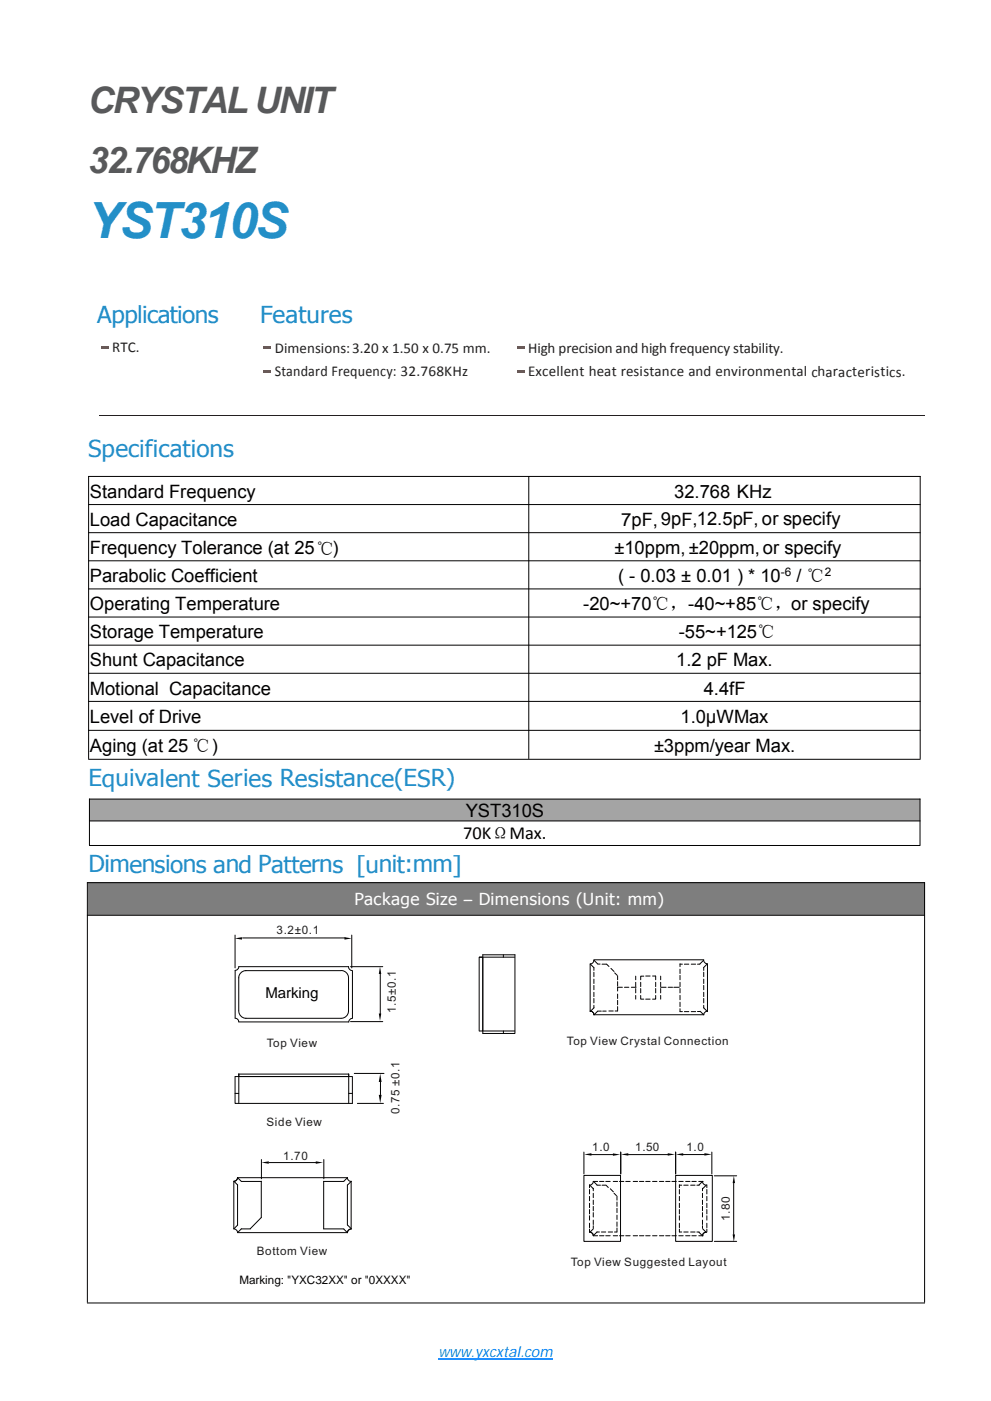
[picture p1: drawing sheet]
<svg xmlns="http://www.w3.org/2000/svg" width="210mm" height="297mm" viewBox="0 0 210 297" stroke-linecap="round" stroke-linejoin="round" font-family="sans-serif">
<path d="M21 88.2h175" fill="none" stroke="#231f20" stroke-width=".21"/>
<path d="M18.6 187.2h177.4v6.8h-177.4z" fill-rule="evenodd" fill="#7e7e7e"/>
<g fill="none" stroke="#000" stroke-width=".21">
<path d="M18.7 101h176.5M18.7 107h176.5M18.7 112.9h176.5M18.7 118.9h176.5M18.8 100.9v60M112.1 100.9v60M195.1 100.9v60M18.7 124.9h176.5M18.7 130.8h176.5M18.7 136.8h176.5M18.7 142.7h176.5M18.7 148.7h176.5"/>
<path d="M18.7 154.8h176.5M18.7 161h176.5M18.4 187.1h177.7M18.4 194.1h177.7M18.5 187.1v89.1M196 187.1v89.1M18.4 276.3h177.7"/>
</g>
<g fill="#a4a4a4">
<path d="M19 169.5h176v4.5h-176z" fill-rule="evenodd"/>
<path d="M98.7 169.5h16.6v4.5h-16.6z" fill-rule="evenodd"/>
</g>
<path d="M18.9 169.4h176.2M18.9 174.1h176.2M18.9 179.3h176.2M19 169.3v9.9M195 169.3v9.9" fill="none" stroke="#000" stroke-width=".21"/>
<path d="M101.6 202.9h.7v15.7h-.7M102.4 202.4v16.7h6.8v-16.7M102.4 202.4h6.8M106.7 202.4v.6M106.7 218.6v.5M109.1 202.9h-7.5v15.7" fill="none" stroke="#050100" stroke-width=".21"/>
<g fill="#050100">
<path d="M66.9 246.2l1.6 .3-1.6 .2z"/>
<path d="M55.4 246.5l1.6-.3v.5z"/>
</g>
<g fill="none" stroke="#050100" stroke-width=".21">
<path d="M125.9 215.1a.79 .79 0 0 0-.8-.7 .83 .83 0 0 1 .8 .8M125.9 203.6l-.3 .6-.5 .2M125.9 213.1v.6l-.8 .7M125.9 205.7v-.5l-.8-.8v10.1M125.9 206.1v1M125.9 207.6v.9M125.9 208.9v1M125.9 210.4v.9M125.9 211.7v.9M125.9 203.5h23.3M125.9 215.1h23.3M125.9 203.6l.8 .7"/>
<path d="M126.7 204.4h.5M127.5 214.4h-.8l-.8 .8M127.6 204.4h1l.5 .5M127.8 214.4h.7M129.1 214.4h.9M129.5 205.3l.7 .7M130.3 206.3l.5 .5M130.9 209.3h1M130.9 213.4v1h-.5M130.9 206.9v.8M130.9 208.1v1M130.9 209.3v.8"/>
<path d="M130.9 210.8v.9M130.9 212.1v.9M132.4 209.3h.9M133.8 209.3h1.1M134.8 207v.7M134.8 208.3v.9M134.8 209.6v.9M134.8 211.1v.7M135.8 211.1v.7h.7M135.8 208.3v.9M135.8 209.6v.9M136.5 207h-.7v.7"/>
<path d="M136.9 206.9h.9M136.9 211.8h.9M138.3 206.9h.7v.8M139 211.1v.7h-.7M139 208.3v.9M139 209.6v.9M140.1 209.3h1.1M140.1 207v.7M140.1 208.3v.9M140.1 209.6v.9M140.1 211.1v.7M141.6 209.3h1"/>
<path d="M142.8 209.3h1.2M144.2 204.3v.7M144.2 205.5v.9M144.2 206.8v.9M144.2 208.3v.9M144.2 209.6v.9M144.2 211v1M144.2 212.5v.9M144.2 213.9v.6h.5M144.2 204.4h.5M145.1 204.4h.9M145.1 214.5h.9"/>
<path d="M146.5 204.4h1M146.5 214.5h1M147.9 214.5h.5M148.4 214.4l.8 .8a.77 .77 0 0 1 .8-.8M149.1 203.6l-.7 .8h-.5M149.1 213.7l.8 .7M149.2 203.6a.77 .77 0 0 0 .7 .7M149.2 205.2v.5M149.2 206.1v1M149.2 207.6v.9M149.2 208.9v1M149.2 210.4v.9"/>
<path d="M149.2 211.7v.9M149.2 213.1v.6M149.9 204.4l-.8 .8M150 204.4v10.1M49.6 250.5a.77 .77 0 0 0 .8-.8l.7 .8h4.3M49.6 250.5l.8 .7M50.4 251.2v8.6M50.4 259.7l-.8 .8M55.4 250.4v7.8l-2.3 2.3M55.4 245.8v4.1M57 246.5h10.1M68.6 245.8v4.1"/>
<path d="M73.6 251.2l.1 8.5 .8 .8-.1-10.1-.7 .8M73.7 249.7a.77 .77 0 0 0 .7 .8M123.8 249.2h7.7v14h-7.7zM125 251.2v.6M125 252.2v.9M125 253.7v.9M125 255.1v.9M125 256.4v1M125 257.8v.9M125 259.3v1M125 251.3l.8 .7M125.8 250.5a.78 .78 0 0 1-.8 .8"/>
<path d="M125.8 251.9v.6M125.8 253v.9M125.8 254.4v1M125.8 255.8v.9M125.8 257.1v.9M125.8 258.7v.9M125.8 259.9v.5M125.8 250.5h.9M125.8 250.5l.8 .7 .7 .1M127.1 250.5h.9M127.6 251.3h.8M128.4 250.5h.9"/>
<path d="M128.4 251.3l.6 .5M129.4 252l.6 .7M130 250.5h.9M130.2 253l.5 .5M130.8 253.6v.9M130.8 254.8v1M130.8 256.2v.9M130.8 257.6v1M130.8 259.1v.9M131.3 250.5h.9M132.6 250.5h1M134.2 250.5h1"/>
<path d="M135.6 250.5h.9M136.9 250.5h.9M138.3 250.5h1M139.8 250.5h.9M141.1 250.5h.9M142.4 250.5h1M143.2 249.2h7.8v14h-7.8zM143.9 250.5h.9M144 251.2v.6M144 252.2v.9M144 253.7v.9M144 255.1v.9"/>
<path d="M144 256.4v1M144 257.8v.9M144 259.3v1M144 251.3h.5M144.9 251.3h1M145.3 250.5h1M146.4 251.3h.9M146.7 250.5h.9M147.7 251.3h.5M148.1 250.5h1M148.9 251.9v.6M148.9 253v.9"/>
<path d="M148.9 254.4v1M148.9 255.8v.9M148.9 257.1v.9M148.9 258.7v.9M148.9 259.9v.5M148.9 250.5a.77 .77 0 0 0 .8 .8l-.7 .7M148.9 250.5l-.7 .7M149.8 251.2v.6M149.8 252.2v.9M149.8 253.7v.9M149.8 255.1v.9M149.8 256.4v1"/>
<path d="M149.8 257.8v.9M149.8 259.3v1M51.2 260.5h1.9M51.2 260.5l-.8 .8M72.9 260.6l.8 .8a.78 .78 0 0 1 .7-.8M72.9 260.5h-4.3v-10h4.3l.8-.8h-23.4a.77 .77 0 0 1-.7 .7v10.2a.78 .78 0 0 1 .8 .7h23.3a.77 .77 0 0 1 .7-.7M125 260.6v.6a.78 .78 0 0 1 .8 .8h.9M125.8 260.5l-.8 .8M126.6 261.2h.5M126.6 261.2l-.8 .8M127.1 262h.9M127.5 261.2h.9"/>
<path d="M128.4 262h.9M128.9 261.2h1M130 262h.9M130.3 261.2h.5M130.8 260.4v.8M131.3 262h.9M132.6 262h1M134.2 262h1M135.6 262h.9M136.9 262h.9M138.3 262h1M139.8 262h.9"/>
<path d="M141.1 262h.9M142.4 262h1M143.9 262h.9M144 260.6v.6h.5M144.9 261.2h1M145.3 262h1M146.4 261.2h.9M146.7 262h.9M147.7 261.2h.5M148.1 262h1M148.2 261.3l.7 .7a.77 .77 0 0 1 .8-.7M149 260.5l.7 .8"/>
<path d="M149.7 261.2a.77 .77 0 0 0-.8 .8M149.8 260.6v.6"/>
</g>
<g fill="#050100">
<path d="M123.8 244.8l1.6-.3v.5z"/>
<path d="M129.9 244.5l1.6 .3-1.6 .3z"/>
</g>
<path d="M123.8 244.3v4.6M125.2 244.8h4.7M131.6 244.3v4.6" fill="none" stroke="#050100" stroke-width=".21"/>
<g fill="#050100">
<path d="M155.3 261.7h.5l-.2 1.6z"/>
<path d="M155.6 249.3l.2 1.5h-.5z"/>
</g>
<path d="M151.4 249.3h4.8M155.5 250.9v10.8M151.4 263.2h4.8" fill="none" stroke="#050100" stroke-width=".21"/>
<g fill="#050100">
<path d="M149.3 244.5l1.6 .3-1.6 .2z"/>
<path d="M143.3 244.8l1.5-.3v.5z"/>
</g>
<path d="M143.2 244.3v4.6M144.7 244.8h4.7M150.9 244.3v4.6" fill="none" stroke="#050100" stroke-width=".21"/>
<g fill="#050100">
<path d="M141.6 244.5l1.5 .3-1.5 .2z"/>
<path d="M131.6 244.8l1.6-.3v.5z"/>
</g>
<path d="M49.8 231.8h.8M73.9 231.8h.8M131.6 244.3v4.6M133.2 244.8h8.5M143.2 244.3v4.6" fill="none" stroke="#050100" stroke-width=".21"/>
<g fill="#050100">
<path d="M80.6 227.6l.3 1.8h-.6z"/>
<path d="M80.3 232.1h.6l-.3 1.8z"/>
</g>
<path d="M75.1 227.6h6.3M75.8 233.9h5.5M80.7 229.4v2.7" fill="none" stroke="#050100" stroke-width=".21"/>
<g fill="#050100">
<path d="M80.3 214.9h.5l-.2 1.5z"/>
<path d="M80.6 204.9l.2 1.6h-.5z"/>
</g>
<path d="M50.6 205h23.3M74.3 216.6h6.8M74.3 205h6.8M80.6 206.5v8.5M49.8 228.2h24.9" fill="none" stroke="#050100" stroke-width=".21"/>
<g fill="#050100">
<path d="M73 198.7l1.6 .3-1.6 .2z"/>
<path d="M49.7 199l1.6-.3v.5z"/>
</g>
<g fill="none" stroke="#050100" stroke-width=".21">
<path d="M49.8 198.3v6.9M51.4 198.9h21.8M74.6 198.3v6.9M49.8 215.9a.78 .78 0 0 1 .8 .8h23.3M49.8 205.8v10.1M50.6 207.3v7M50.6 214.3a1.57 1.57 0 0 0 1.6 1.6M50.6 205a.78 .78 0 0 1-.8 .7M52.1 205.8h20.2M52.1 215.9h20.2M52.2 205.8h-.3a1.56 1.56 0 0 0-1.3 1.5M72.3 205.8h.3a1.56 1.56 0 0 1 1.3 1.5"/>
<path d="M73.9 207.4v7.2a1.55 1.55 0 0 1-1.6 1.3M73.9 205a.79 .79 0 0 0 .8 .8M74.7 205.8v10.1a.78 .78 0 0 0-.8 .8M102.4 218.6h6.7M49.8 228.3v5.6h24.9M50.6 227.7v.5h23.3v-.5M50.6 233.9v-6.2h23.3v6.2M74.7 228.3v5.6"/>
</g>
<path d="M92.9 288.1h6.9" fill="none" stroke="#0080ff" stroke-width=".23"/>
<g fill="#0080ff">
<path d="M99.8 288h.8v.2h-.8z" fill-rule="evenodd"/>
<path d="M100.6 288h1.5v.2h-1.5z" fill-rule="evenodd"/>
<path d="M102.1 288h1.6v.2h-1.6z" fill-rule="evenodd"/>
<path d="M103.7 288h1.4v.2h-1.4z" fill-rule="evenodd"/>
<path d="M105.1 288h1.5v.2h-1.5z" fill-rule="evenodd"/>
<path d="M106.6 288h1.1v.2h-1.1z" fill-rule="evenodd"/>
<path d="M107.7 288h1.8v.2h-1.8z" fill-rule="evenodd"/>
<path d="M109.5 288h.8v.2h-.8z" fill-rule="evenodd"/>
<path d="M110.3 288h.8v.2h-.8z" fill-rule="evenodd"/>
<path d="M111.1 288h1.5v.2h-1.5z" fill-rule="evenodd"/>
<path d="M112.6 288h1.8v.2h-1.8z" fill-rule="evenodd"/>
</g>
<path d="M114.4 288.1h2.7" fill="none" stroke="#0080ff" stroke-width=".23"/>
<text font-size="10.6" fill="#238fc7" x="18.7" y="50.4">YST310S</text>
<g font-size="7.7" fill="#58595b">
<text x="18.7" y="24">CRYSTALUNIT</text>
<text x="18.7" y="36.7">32.768KHZ</text>
</g>
<g font-size="5" fill="#2286c2">
<text x="20.6" y="68.5">Applications</text>
<text x="55.1" y="68.6">Features</text>
</g>
<g font-size="5" fill="#238fc7">
<text x="18.7" y="96.9">Specifications</text>
<text x="18.8" y="166.7">Equivalent Series Resistance(ESR)</text>
<text x="18.8" y="185">Dimensions and Patterns [unit:mm]</text>
</g>
<g font-size="3.9">
<text x="19" y="105.5">Standard Frequency</text>
<text x="142.9" y="105.5">32.768 KHz</text>
<text x="19" y="111.5">Load Capacitance</text>
<text x="131.7" y="111.5">7pF,9pF,12.5pF, or specify</text>
<text x="19" y="117.5">Frequency Tolerance (at 25℃)</text>
<text x="130.3" y="117.5">±10ppm, ±20ppm,or specify</text>
<text x="19" y="123.4">Parabolic Coefficient</text>
<text x="131" y="123.4">( - 0.03 ± 0.01 ) * 10</text>
<text x="168.8" y="123.4">/ ℃</text>
<text x="19" y="129.4">Operating Temperature</text>
<text x="123.7" y="129.3">-20~+70℃，-40~+85℃，or specify</text>
<text x="19" y="135.4">Storage Temperature</text>
<text x="143.9" y="135.3">-55~+125℃</text>
<text x="19" y="141.3">Shunt Capacitance</text>
<text x="143.3" y="141.3">1.2 pF Max.</text>
<text x="19" y="147.3">Motional Capacitance</text>
<text x="149.2" y="147.3">4.4fF</text>
<text x="19" y="153.3">Level of Drive</text>
<text x="144.3" y="153.3">1.0μWMax</text>
<text x="19" y="159.4">Aging (at 25 ℃)</text>
<text x="138.6" y="159.4">±3ppm/year Max.</text>
<text x="98.7" y="173.2">YST310S</text>
<text x="98.2" y="178">70KΩMax.</text>
</g>
<text font-size="3.5" fill="#fff" x="75.1" y="191.9">Package Size – Dimensions (Unit: mm)</text>
<g font-size="3.2" fill="#bc3219">
<text x="20.6" y="74.7">‧RTC.</text>
<text x="55.1" y="74.8">‧Dimensions:3.20 x 1.50 x 0.75 mm.</text>
<text x="108.8" y="74.8">‧High precision and high frequency stability.</text>
<text x="55.1" y="79.8">‧Standard Frequency: 32.768KHz</text>
<text x="108.8" y="79.8">‧Excellent heat resistance and environmental characteristics.</text>
</g>
<text font-size="3.2" x="56.3" y="211.5">Marking</text>
<text font-size="3.2" fill="#0080ff" x="92.9" y="287.7">www.yxcxtal.com</text>
<g font-size="2.5">
<text x="165.5" y="122.1">-6</text>
<text x="174.8" y="122.1">2</text>
<text x="50.7" y="272.2">Marking: &quot;YXC32XX&quot; or &quot;0XXXX&quot;</text>
</g>
<g font-size="2.5" fill="#221f1f">
<text x="58.6" y="198">3.2±0.1</text>
<text x="83.9" y="214.8" transform="rotate(-90 83.9 214.8)">1.5±0.1</text>
<text x="56.6" y="221.9">Top View</text>
<text x="120.2" y="221.5">Top View Crystal Connection</text>
<text x="56.5" y="238.6">Side View</text>
<text x="84.7" y="236.3" transform="rotate(-90 84.7 236.3)">0.75 ±0.1</text>
<text x="60.1" y="245.9">1.70</text>
<text x="125.5" y="244.1">1.0</text>
<text x="134.7" y="244.1">1.50</text>
<text x="145.5" y="244.1">1.0</text>
<text x="154.7" y="258.9" transform="rotate(-90 154.7 258.9)">1.80</text>
<text x="54.5" y="266.2">Bottom View</text>
<text x="121" y="268.3">Top View Suggested Layout</text>
</g>
</svg>
